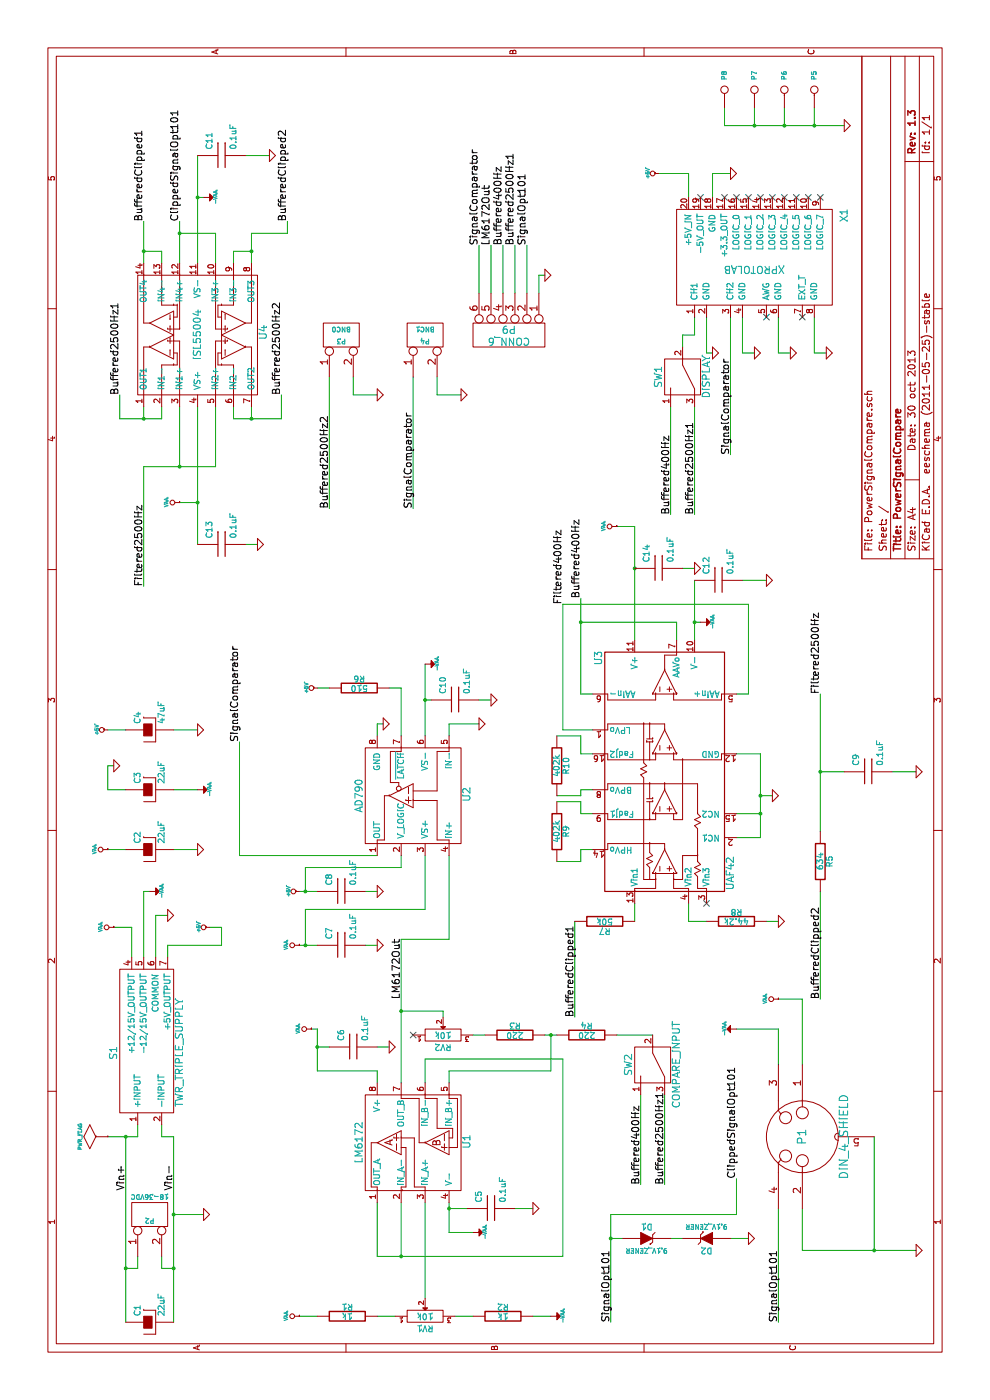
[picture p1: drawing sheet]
EESchema Schematic File Version 2  date Wed 30 Oct 2013 01:51:05 PM EDT
LIBS:power
LIBS:device
LIBS:conn
LIBS:linear
LIBS:regul
LIBS:74xx
LIBS:cmos4000
LIBS:adc-dac
LIBS:memory
LIBS:xilinx
LIBS:special
LIBS:microcontrollers
LIBS:dsp
LIBS:microchip
LIBS:analog_switches
LIBS:motorola
LIBS:texas
LIBS:intel
LIBS:audio
LIBS:interface
LIBS:digital-audio
LIBS:philips
LIBS:display
LIBS:cypress
LIBS:siliconi
LIBS:contrib
LIBS:valves
LIBS:light_sensor_boards
LIBS:PowerSignalCompare-cache
EELAYER 25  0
EELAYER END
$Descr A4 11700 8267
encoding utf-8
Sheet 1 1
Title "PowerSignalCompare"
Date "30 oct 2013"
Rev "1.3"
Comp ""
Comment1 ""
Comment2 ""
Comment3 ""
Comment4 ""
$EndDescr
Connection ~ 10650 6800
Wire Wire Line
	10800 6800 10650 6800
Connection ~ 10650 6300
Wire Wire Line
	10800 6300 10650 6300
Wire Wire Line
	1350 6100 1350 6250
Connection ~ 1350 5100
Wire Wire Line
	1350 5200 1350 5100
Wire Wire Line
	2550 5350 1800 5350
Connection ~ 7800 1500
Wire Wire Line
	7800 1200 7800 1800
Wire Wire Line
	9400 4550 9400 4500
Wire Wire Line
	9400 4500 9250 4500
Wire Wire Line
	9850 2400 9750 2400
Wire Wire Line
	9750 2400 9750 2100
Wire Wire Line
	9750 2100 9500 2100
Connection ~ 9600 1200
Wire Wire Line
	9500 1200 9850 1200
Wire Wire Line
	9750 1500 9750 1800
Wire Wire Line
	8300 5600 7400 5600
Wire Wire Line
	2200 1450 2200 1350
Wire Wire Line
	9650 4000 9250 4000
Wire Wire Line
	4050 1400 4050 1300
Wire Wire Line
	4550 3550 4100 3550
Wire Wire Line
	4100 3550 4100 2550
Connection ~ 3800 2550
Wire Wire Line
	4100 2550 3800 2550
Wire Wire Line
	4250 2500 4250 2650
Wire Wire Line
	4250 3050 4250 3150
Wire Wire Line
	5850 4000 5850 4100
Wire Wire Line
	5550 3550 6150 3550
Wire Wire Line
	9250 4300 9650 4300
Wire Wire Line
	9600 2100 9600 1950
Wire Wire Line
	8550 2750 7450 2750
Wire Wire Line
	6650 4700 5600 4700
Wire Wire Line
	5900 6150 5900 6250
Wire Wire Line
	5900 6250 6650 6250
Wire Wire Line
	6650 6250 6650 4700
Wire Wire Line
	5600 4700 5600 4950
Wire Wire Line
	4000 4800 3200 4800
Wire Wire Line
	5400 4950 5400 4850
Wire Wire Line
	5400 4850 5550 4850
Wire Wire Line
	5550 4850 5550 4650
Wire Wire Line
	4900 4950 4900 4850
Wire Wire Line
	4900 4850 5000 4850
Wire Wire Line
	5000 4850 5000 4650
Connection ~ 6500 5800
Wire Wire Line
	6350 5800 6850 5800
Connection ~ 5050 6350
Wire Wire Line
	5050 6450 5050 6350
Wire Wire Line
	5400 6150 5400 6350
Wire Wire Line
	5400 6350 4700 6350
Wire Wire Line
	4700 6350 4700 6150
Wire Wire Line
	4000 6400 4000 6500
Connection ~ 8200 2100
Wire Wire Line
	8400 2350 8200 2350
Wire Wire Line
	8200 2350 8200 1950
Wire Wire Line
	8300 1500 7800 1500
Wire Wire Line
	9500 1350 9600 1350
Wire Wire Line
	9600 1350 9600 1200
Wire Wire Line
	8300 2100 8200 2100
Wire Wire Line
	8200 1950 8300 1950
Connection ~ 7500 1650
Wire Wire Line
	7150 1650 8300 1650
Wire Wire Line
	9050 6100 7900 6100
Wire Wire Line
	10250 5500 10250 5750
Wire Wire Line
	10250 5750 10050 5750
Wire Wire Line
	8750 6900 8750 6800
Wire Wire Line
	8750 6800 9050 6800
Wire Wire Line
	8750 6300 8750 6200
Wire Wire Line
	8750 6200 9050 6200
Wire Wire Line
	6850 6200 6850 6400
Wire Wire Line
	7300 5150 7300 5300
Wire Wire Line
	6500 5850 6500 5800
Wire Wire Line
	8550 3650 8400 3650
Wire Wire Line
	8400 3650 8400 3850
Wire Wire Line
	6950 5700 6950 5800
Wire Wire Line
	5500 2000 4550 2000
Wire Wire Line
	4550 2000 4550 3150
Wire Wire Line
	5950 3250 5950 3350
Wire Wire Line
	5950 3350 5550 3350
Wire Wire Line
	5650 4000 5650 3750
Wire Wire Line
	5650 3750 5550 3750
Wire Wire Line
	3050 4550 3050 4650
Wire Wire Line
	1650 3550 850  3550
Wire Wire Line
	700  3300 700  3150
Wire Wire Line
	700  4600 700  4450
Wire Wire Line
	1650 3350 1200 3350
Wire Wire Line
	2850 4700 1200 4700
Wire Wire Line
	2850 4700 2850 3550
Wire Wire Line
	2850 3550 2650 3550
Wire Wire Line
	2950 3150 2950 3250
Wire Wire Line
	3100 2600 3100 2650
Wire Wire Line
	3100 2650 2750 2650
Wire Wire Line
	2750 2650 2750 3150
Wire Wire Line
	2750 3150 2650 3150
Wire Wire Line
	1600 4300 1600 4450
Wire Wire Line
	1400 3950 1400 3750
Wire Wire Line
	1400 3750 1650 3750
Wire Wire Line
	5600 1450 5600 1650
Wire Wire Line
	4600 1450 4600 1650
Connection ~ 1100 1450
Wire Wire Line
	2200 1450 650  1450
Wire Wire Line
	3950 1750 3950 1850
Wire Wire Line
	3950 1850 3800 1850
Wire Wire Line
	3800 1850 3800 1400
Wire Wire Line
	3800 1400 3700 1400
Wire Wire Line
	4250 1250 4250 1200
Wire Wire Line
	4250 1200 3700 1200
Wire Wire Line
	4250 6850 3350 6850
Wire Wire Line
	4750 6850 5900 6850
Wire Wire Line
	7150 2050 7150 2150
Connection ~ 2200 1050
Wire Wire Line
	2200 900  2200 1150
Wire Wire Line
	2200 1150 2300 1150
Wire Wire Line
	1100 1050 1100 1150
Wire Wire Line
	1100 1150 1200 1150
Wire Wire Line
	650  6500 1600 6500
Wire Wire Line
	8400 3150 8400 2950
Wire Wire Line
	8400 2950 8550 2950
Connection ~ 1250 7300
Wire Wire Line
	2200 7300 1250 7300
Wire Wire Line
	2800 6700 3350 6700
Wire Wire Line
	3350 6700 3350 6500
Wire Wire Line
	3100 6150 3100 6500
Wire Wire Line
	3100 6500 2800 6500
Wire Wire Line
	1600 6700 1250 6700
Wire Wire Line
	1250 6700 1250 7650
Wire Wire Line
	10050 1700 10050 1650
Wire Wire Line
	7500 1500 7500 1650
Wire Wire Line
	1200 1350 1100 1350
Wire Wire Line
	1100 1350 1100 1450
Wire Wire Line
	2200 1350 2300 1350
Wire Wire Line
	10400 2050 10400 2250
Wire Wire Line
	5250 7050 5250 6850
Connection ~ 5250 6850
Wire Wire Line
	3700 1100 3950 1100
Wire Wire Line
	3950 1100 3950 950 
Wire Wire Line
	4050 1300 3700 1300
Wire Wire Line
	650  1050 2200 1050
Connection ~ 1100 1050
Wire Wire Line
	4600 900  4600 1050
Wire Wire Line
	5100 1050 5100 900 
Wire Wire Line
	5100 900  5300 900 
Wire Wire Line
	5300 900  5300 950 
Wire Wire Line
	5100 1450 5100 1650
Wire Wire Line
	5600 900  5600 1050
Wire Wire Line
	1600 3900 1600 3750
Connection ~ 1600 3750
Wire Wire Line
	2950 2750 2950 2650
Connection ~ 2950 2650
Wire Wire Line
	1200 4700 1200 3150
Wire Wire Line
	1200 3150 1650 3150
Connection ~ 1200 3350
Wire Wire Line
	3200 3700 3250 3700
Wire Wire Line
	3250 3700 3250 3350
Connection ~ 3250 3350
Wire Wire Line
	700  2500 700  2650
Wire Wire Line
	700  3800 700  3950
Wire Wire Line
	3050 3950 3050 4050
Wire Wire Line
	3050 4600 2750 4600
Connection ~ 3050 4600
Wire Wire Line
	2750 4600 2750 3750
Wire Wire Line
	2750 3750 2650 3750
Wire Wire Line
	2650 3350 3850 3350
Wire Wire Line
	3850 3350 3850 3750
Wire Wire Line
	3850 3750 4550 3750
Wire Wire Line
	5550 3150 5650 3150
Wire Wire Line
	5650 3150 5650 3200
Wire Wire Line
	5950 2650 5950 2750
Wire Wire Line
	9050 5900 8750 5900
Wire Wire Line
	8750 5900 8750 5950
Wire Wire Line
	9050 6500 8750 6500
Wire Wire Line
	8750 6500 8750 6600
Wire Wire Line
	10050 5950 10250 5950
Wire Wire Line
	10250 5950 10250 6100
Wire Wire Line
	10400 1650 9500 1650
Connection ~ 10050 1650
Wire Wire Line
	8300 1200 8200 1200
Wire Wire Line
	8300 1350 8200 1350
Wire Wire Line
	9600 1950 9500 1950
Wire Wire Line
	7800 1200 6800 1200
Wire Wire Line
	7800 1800 8300 1800
Wire Wire Line
	8200 1350 8200 1000
Wire Wire Line
	8200 1000 8400 1000
Connection ~ 8200 1200
Wire Wire Line
	4150 5750 4000 5750
Wire Wire Line
	4000 5750 4000 5900
Wire Wire Line
	4900 6150 4900 6350
Connection ~ 4900 6350
Wire Wire Line
	7300 5300 6350 5300
Connection ~ 6950 5300
Wire Wire Line
	4500 4650 4500 4850
Wire Wire Line
	4500 4850 4600 4850
Wire Wire Line
	4600 4850 4600 4950
Wire Wire Line
	5050 4650 5050 4850
Wire Wire Line
	5050 4850 5100 4850
Wire Wire Line
	5100 4850 5100 4950
Wire Wire Line
	4150 5300 4000 5300
Wire Wire Line
	5900 4950 5900 4850
Wire Wire Line
	6500 4850 6500 5650
Wire Wire Line
	6500 5650 6350 5650
Wire Wire Line
	5900 4850 6700 4850
Connection ~ 6500 4850
Wire Wire Line
	8550 3450 7450 3450
Wire Wire Line
	9250 4200 9650 4200
Wire Wire Line
	5850 3600 5850 3550
Connection ~ 5850 3550
Wire Wire Line
	3800 3050 3800 3150
Wire Wire Line
	3800 2500 3800 2650
Wire Wire Line
	4250 2550 4450 2550
Connection ~ 4250 2550
Wire Wire Line
	4450 2550 4450 3350
Wire Wire Line
	4450 3350 4550 3350
Wire Wire Line
	5250 7450 5250 7650
Wire Wire Line
	9250 4100 9650 4100
Wire Wire Line
	1550 1450 1550 1700
Connection ~ 1550 1450
Wire Wire Line
	9050 5800 8900 5800
Wire Wire Line
	8900 5800 8900 5700
Wire Wire Line
	8900 5700 8800 5700
Wire Wire Line
	8300 5800 7400 5800
Wire Wire Line
	9750 1800 9500 1800
Wire Wire Line
	650  5100 1550 5100
Wire Wire Line
	9500 1500 9850 1500
Connection ~ 9750 1500
Connection ~ 9600 2100
Wire Wire Line
	9250 4400 9650 4400
Wire Wire Line
	1550 5100 1550 6150
Wire Wire Line
	1550 6150 1850 6150
Wire Wire Line
	3050 5450 3050 5150
Wire Wire Line
	2550 5550 1800 5550
Wire Wire Line
	1350 5600 1350 5700
Wire Wire Line
	10650 7050 10650 6050
Wire Wire Line
	10650 6050 10800 6050
Wire Wire Line
	10800 6550 10650 6550
Connection ~ 10650 6550
Text Label 1800 5550 0    60   ~ 0
Buffered2500Hz1
Text Label 1800 5350 0    60   ~ 0
Buffered400Hz
$Comp
L SPDT SW2
U 1 1
P 2800 5450
F 0 "SW2" H 2800 5650 60  0000 C CNN
F 1 "COMPARE_INPUT" H 2800 5250 60  0000 C CNN
	1    2800 5450
	1    0    0    -1  
$EndComp
Text Label 8400 1000 0    60   ~ 0
Buffered2500Hz1
Text Label 6650 4700 0    60   ~ 0
Filtered400Hz
Text Label 9650 4400 0    60   ~ 0
SignalOpt101
$Comp
L CONN_6 P9
U 1 1
P 8900 4250
F 0 "P9" V 8850 4250 60  0000 C CNN
F 1 "CONN_6" V 8950 4250 60  0000 C CNN
	1    8900 4250
	-1   0    0    1   
$EndComp
Text Label 6800 1200 0    60   ~ 0
Filtered2500Hz
Text Label 9850 2400 0    60   ~ 0
BufferedClipped2
Text Label 9850 1200 0    60   ~ 0
BufferedClipped1
Text Label 9850 1500 0    60   ~ 0
ClippedSignalOpt101
Text Label 650  5100 0    60   ~ 0
SignalOpt101
$Comp
L ZENER D2
U 1 1
P 1350 5900
F 0 "D2" H 1350 6000 50  0000 C CNN
F 1 "9.1V_ZENER" H 1350 5800 40  0000 C CNN
	1    1350 5900
	0    -1   -1   0   
$EndComp
$Comp
L ZENER D1
U 1 1
P 1350 5400
F 0 "D1" H 1350 5500 50  0000 C CNN
F 1 "9.1V_ZENER" H 1350 5300 40  0000 C CNN
	1    1350 5400
	0    1    1    0   
$EndComp
Text Label 1850 6150 0    60   ~ 0
ClippedSignalOpt101
$Comp
L GND #PWR01
U 1 1
P 1350 6250
F 0 "#PWR01" H 1350 6250 30  0001 C CNN
F 1 "GND" H 1350 6180 30  0001 C CNN
	1    1350 6250
	1    0    0    -1  
$EndComp
Text Label 7400 5600 0    60   ~ 0
Buffered400Hz
$Comp
L SPDT SW1
U 1 1
P 8550 5700
F 0 "SW1" H 8550 5900 60  0000 C CNN
F 1 "DISPLAY" H 8550 5500 60  0000 C CNN
	1    8550 5700
	1    0    0    -1  
$EndComp
$Comp
L GND #PWR02
U 1 1
P 1550 1700
F 0 "#PWR02" H 1550 1700 30  0001 C CNN
F 1 "GND" H 1550 1630 30  0001 C CNN
	1    1550 1700
	1    0    0    -1  
$EndComp
Text Label 9650 4000 0    60   ~ 0
SignalComparator
Text Label 9650 4300 0    60   ~ 0
Buffered2500Hz1
$Comp
L GND #PWR03
U 1 1
P 4250 3150
F 0 "#PWR03" H 4250 3150 30  0001 C CNN
F 1 "GND" H 4250 3080 30  0001 C CNN
	1    4250 3150
	1    0    0    -1  
$EndComp
$Comp
L GND #PWR04
U 1 1
P 3800 3150
F 0 "#PWR04" H 3800 3150 30  0001 C CNN
F 1 "GND" H 3800 3080 30  0001 C CNN
	1    3800 3150
	1    0    0    -1  
$EndComp
$Comp
L GND #PWR05
U 1 1
P 5850 4100
F 0 "#PWR05" H 5850 4100 30  0001 C CNN
F 1 "GND" H 5850 4030 30  0001 C CNN
	1    5850 4100
	1    0    0    -1  
$EndComp
Text Label 9650 4100 0    60   ~ 0
LM6172Out
Text Label 9650 4200 0    60   ~ 0
Buffered400Hz
$Comp
L GND #PWR06
U 1 1
P 9400 4550
F 0 "#PWR06" H 9400 4550 30  0001 C CNN
F 1 "GND" H 9400 4480 30  0001 C CNN
	1    9400 4550
	1    0    0    -1  
$EndComp
Text Label 3350 3350 0    60   ~ 0
LM6172Out
Text Label 7450 3450 0    60   ~ 0
SignalComparator
Text Label 7450 2750 0    60   ~ 0
Buffered2500Hz2
Text Label 6700 4850 0    60   ~ 0
Buffered400Hz
Text Label 3200 4800 0    60   ~ 0
BufferedClipped1
$Comp
L R R7
U 1 1
P 4000 5050
F 0 "R7" V 4080 5050 50  0000 C CNN
F 1 "50k" V 4000 5050 50  0000 C CNN
	1    4000 5050
	-1   0    0    1   
$EndComp
$Comp
L R R10
U 1 1
P 5300 4650
F 0 "R10" V 5380 4650 50  0000 C CNN
F 1 "402k" V 5300 4650 50  0000 C CNN
	1    5300 4650
	0    1    1    0   
$EndComp
$Comp
L R R9
U 1 1
P 4750 4650
F 0 "R9" V 4830 4650 50  0000 C CNN
F 1 "402k" V 4750 4650 50  0000 C CNN
	1    4750 4650
	0    1    1    0   
$EndComp
$Comp
L GND #PWR07
U 1 1
P 5050 6450
F 0 "#PWR07" H 5050 6450 30  0001 C CNN
F 1 "GND" H 5050 6380 30  0001 C CNN
	1    5050 6450
	1    0    0    -1  
$EndComp
NoConn ~ 4150 5900
$Comp
L R R8
U 1 1
P 4000 6150
F 0 "R8" V 4080 6150 50  0000 C CNN
F 1 "44.2k" V 4000 6150 50  0000 C CNN
	1    4000 6150
	1    0    0    -1  
$EndComp
$Comp
L GND #PWR08
U 1 1
P 4000 6500
F 0 "#PWR08" H 4000 6500 30  0001 C CNN
F 1 "GND" H 4000 6430 30  0001 C CNN
	1    4000 6500
	1    0    0    -1  
$EndComp
Text Label 8400 2350 0    60   ~ 0
Buffered2500Hz2
$Comp
L ISL55004 U4
U 1 1
P 8900 1650
F 0 "U4" H 8920 1100 60  0000 C CNN
F 1 "ISL55004" H 8900 1650 60  0000 C CNN
	1    8900 1650
	1    0    0    -1  
$EndComp
$Comp
L UAF42 U3
U 1 1
P 5250 5550
F 0 "U3" H 6200 6100 60  0000 C CNN
F 1 "UAF42" H 4400 5000 60  0000 C CNN
	1    5250 5550
	1    0    0    -1  
$EndComp
Text Label 7900 6100 0    60   ~ 0
SignalComparator
Text Label 7400 5800 0    60   ~ 0
Buffered2500Hz1
$Comp
L +5V #PWR09
U 1 1
P 10250 5500
F 0 "#PWR09" H 10250 5590 20  0001 C CNN
F 1 "+5V" H 10250 5590 30  0000 C CNN
	1    10250 5500
	1    0    0    -1  
$EndComp
NoConn ~ 10050 5850
NoConn ~ 10050 6050
NoConn ~ 10050 6150
NoConn ~ 10050 6250
NoConn ~ 10050 6350
NoConn ~ 10050 6450
NoConn ~ 10050 6550
NoConn ~ 10050 6650
NoConn ~ 10050 6750
NoConn ~ 10050 6850
NoConn ~ 9050 6400
NoConn ~ 9050 6700
$Comp
L GND #PWR010
U 1 1
P 10250 6100
F 0 "#PWR010" H 10250 6100 30  0001 C CNN
F 1 "GND" H 10250 6030 30  0001 C CNN
	1    10250 6100
	1    0    0    -1  
$EndComp
$Comp
L GND #PWR011
U 1 1
P 8750 6900
F 0 "#PWR011" H 8750 6900 30  0001 C CNN
F 1 "GND" H 8750 6830 30  0001 C CNN
	1    8750 6900
	1    0    0    -1  
$EndComp
$Comp
L GND #PWR012
U 1 1
P 8750 6600
F 0 "#PWR012" H 8750 6600 30  0001 C CNN
F 1 "GND" H 8750 6530 30  0001 C CNN
	1    8750 6600
	1    0    0    -1  
$EndComp
$Comp
L GND #PWR013
U 1 1
P 8750 6300
F 0 "#PWR013" H 8750 6300 30  0001 C CNN
F 1 "GND" H 8750 6230 30  0001 C CNN
	1    8750 6300
	1    0    0    -1  
$EndComp
$Comp
L GND #PWR014
U 1 1
P 8750 5950
F 0 "#PWR014" H 8750 5950 30  0001 C CNN
F 1 "GND" H 8750 5880 30  0001 C CNN
	1    8750 5950
	1    0    0    -1  
$EndComp
$Comp
L CONN_2 P4
U 1 1
P 8900 3550
F 0 "P4" V 8850 3550 40  0000 C CNN
F 1 "BNC1" V 8950 3550 40  0000 C CNN
	1    8900 3550
	1    0    0    -1  
$EndComp
$Comp
L -VAA #PWR015
U 1 1
P 6500 5850
F 0 "#PWR015" H 6500 5950 20  0001 C CNN
F 1 "-VAA" H 6500 5950 30  0000 C CNN
	1    6500 5850
	-1   0    0    1   
$EndComp
$Comp
L VAA #PWR39
U 1 1
P 7300 5150
F 0 "#PWR39" H 7300 5210 30  0001 C CNN
F 1 "VAA" H 7300 5260 30  0000 C CNN
	1    7300 5150
	1    0    0    -1  
$EndComp
$Comp
L C C12
U 1 1
P 6850 6000
F 0 "C12" H 6900 6100 50  0000 L CNN
F 1 "0.1uF" H 6900 5900 50  0000 L CNN
	1    6850 6000
	1    0    0    -1  
$EndComp
$Comp
L C C14
U 1 1
P 6950 5500
F 0 "C14" H 7000 5600 50  0000 L CNN
F 1 "0.1uF" H 7000 5400 50  0000 L CNN
	1    6950 5500
	1    0    0    -1  
$EndComp
$Comp
L GND #PWR016
U 1 1
P 6850 6400
F 0 "#PWR016" H 6850 6400 30  0001 C CNN
F 1 "GND" H 6850 6330 30  0001 C CNN
	1    6850 6400
	1    0    0    -1  
$EndComp
$Comp
L GND #PWR017
U 1 1
P 6950 5800
F 0 "#PWR017" H 6950 5800 30  0001 C CNN
F 1 "GND" H 6950 5730 30  0001 C CNN
	1    6950 5800
	1    0    0    -1  
$EndComp
$Comp
L GND #PWR018
U 1 1
P 8400 3850
F 0 "#PWR018" H 8400 3850 30  0001 C CNN
F 1 "GND" H 8400 3780 30  0001 C CNN
	1    8400 3850
	1    0    0    -1  
$EndComp
Text Label 5500 2000 0    60   ~ 0
SignalComparator
$Comp
L -VAA #PWR019
U 1 1
P 6150 3550
F 0 "#PWR019" H 6150 3650 20  0001 C CNN
F 1 "-VAA" H 6150 3650 30  0000 C CNN
	1    6150 3550
	-1   0    0    1   
$EndComp
$Comp
L C C10
U 1 1
P 5850 3800
F 0 "C10" H 5900 3900 50  0000 L CNN
F 1 "0.1uF" H 5900 3700 50  0000 L CNN
	1    5850 3800
	1    0    0    -1  
$EndComp
$Comp
L +5V #PWR020
U 1 1
P 4250 2500
F 0 "#PWR020" H 4250 2590 20  0001 C CNN
F 1 "+5V" H 4250 2590 30  0000 C CNN
	1    4250 2500
	1    0    0    -1  
$EndComp
$Comp
L VAA #PWR12
U 1 1
P 3800 2500
F 0 "#PWR12" H 3800 2560 30  0001 C CNN
F 1 "VAA" H 3800 2610 30  0000 C CNN
	1    3800 2500
	1    0    0    -1  
$EndComp
$Comp
L C C8
U 1 1
P 4250 2850
F 0 "C8" H 4300 2950 50  0000 L CNN
F 1 "0.1uF" H 4300 2750 50  0000 L CNN
	1    4250 2850
	1    0    0    -1  
$EndComp
$Comp
L C C7
U 1 1
P 3800 2850
F 0 "C7" H 3850 2950 50  0000 L CNN
F 1 "0.1uF" H 3850 2750 50  0000 L CNN
	1    3800 2850
	1    0    0    -1  
$EndComp
$Comp
L +5V #PWR021
U 1 1
P 5950 2650
F 0 "#PWR021" H 5950 2740 20  0001 C CNN
F 1 "+5V" H 5950 2740 30  0000 C CNN
	1    5950 2650
	1    0    0    -1  
$EndComp
$Comp
L R R6
U 1 1
P 5950 3000
F 0 "R6" V 6030 3000 50  0000 C CNN
F 1 "510" V 5950 3000 50  0000 C CNN
	1    5950 3000
	1    0    0    -1  
$EndComp
$Comp
L GND #PWR022
U 1 1
P 5650 3200
F 0 "#PWR022" H 5650 3200 30  0001 C CNN
F 1 "GND" H 5650 3130 30  0001 C CNN
	1    5650 3200
	1    0    0    -1  
$EndComp
$Comp
L GND #PWR023
U 1 1
P 5650 4000
F 0 "#PWR023" H 5650 4000 30  0001 C CNN
F 1 "GND" H 5650 3930 30  0001 C CNN
	1    5650 4000
	1    0    0    -1  
$EndComp
$Comp
L -VAA #PWR024
U 1 1
P 700 4600
F 0 "#PWR024" H 700 4700 20  0001 C CNN
F 1 "-VAA" H 700 4700 30  0000 C CNN
	1    700  4600
	-1   0    0    1   
$EndComp
$Comp
L VAA #PWR1
U 1 1
P 700 2500
F 0 "#PWR1" H 700 2560 30  0001 C CNN
F 1 "VAA" H 700 2610 30  0000 C CNN
	1    700  2500
	1    0    0    -1  
$EndComp
$Comp
L R R4
U 1 1
P 3050 4900
F 0 "R4" V 3130 4900 50  0000 C CNN
F 1 "220" V 3050 4900 50  0000 C CNN
	1    3050 4900
	1    0    0    -1  
$EndComp
$Comp
L R R3
U 1 1
P 3050 4300
F 0 "R3" V 3130 4300 50  0000 C CNN
F 1 "220" V 3050 4300 50  0000 C CNN
	1    3050 4300
	1    0    0    -1  
$EndComp
$Comp
L R R2
U 1 1
P 700 4200
F 0 "R2" V 780 4200 50  0000 C CNN
F 1 "1k" V 700 4200 50  0000 C CNN
	1    700  4200
	1    0    0    -1  
$EndComp
$Comp
L R R1
U 1 1
P 700 2900
F 0 "R1" V 780 2900 50  0000 C CNN
F 1 "1k" V 700 2900 50  0000 C CNN
	1    700  2900
	1    0    0    -1  
$EndComp
$Comp
L POT RV1
U 1 1
P 700 3550
F 0 "RV1" H 700 3450 50  0000 C CNN
F 1 "10k" H 700 3550 50  0000 C CNN
	1    700  3550
	0    1    1    0   
$EndComp
NoConn ~ 3050 3450
$Comp
L POT RV2
U 1 1
P 3050 3700
F 0 "RV2" H 3050 3600 50  0000 C CNN
F 1 "10k" H 3050 3700 50  0000 C CNN
	1    3050 3700
	0    1    1    0   
$EndComp
$Comp
L VAA #PWR9
U 1 1
P 3100 2600
F 0 "#PWR9" H 3100 2660 30  0001 C CNN
F 1 "VAA" H 3100 2710 30  0000 C CNN
	1    3100 2600
	1    0    0    -1  
$EndComp
$Comp
L C C6
U 1 1
P 2950 2950
F 0 "C6" H 3000 3050 50  0000 L CNN
F 1 "0.1uF" H 3000 2850 50  0000 L CNN
	1    2950 2950
	1    0    0    -1  
$EndComp
$Comp
L GND #PWR025
U 1 1
P 2950 3250
F 0 "#PWR025" H 2950 3250 30  0001 C CNN
F 1 "GND" H 2950 3180 30  0001 C CNN
	1    2950 3250
	1    0    0    -1  
$EndComp
$Comp
L GND #PWR026
U 1 1
P 1600 4450
F 0 "#PWR026" H 1600 4450 30  0001 C CNN
F 1 "GND" H 1600 4380 30  0001 C CNN
	1    1600 4450
	1    0    0    -1  
$EndComp
$Comp
L C C5
U 1 1
P 1600 4100
F 0 "C5" H 1650 4200 50  0000 L CNN
F 1 "0.1uF" H 1650 4000 50  0000 L CNN
	1    1600 4100
	1    0    0    -1  
$EndComp
$Comp
L -VAA #PWR027
U 1 1
P 1400 3950
F 0 "#PWR027" H 1400 4050 20  0001 C CNN
F 1 "-VAA" H 1400 4050 30  0000 C CNN
	1    1400 3950
	-1   0    0    1   
$EndComp
$Comp
L +5V #PWR028
U 1 1
P 5600 900
F 0 "#PWR028" H 5600 990 20  0001 C CNN
F 1 "+5V" H 5600 990 30  0000 C CNN
	1    5600 900 
	1    0    0    -1  
$EndComp
$Comp
L GND #PWR029
U 1 1
P 5600 1650
F 0 "#PWR029" H 5600 1650 30  0001 C CNN
F 1 "GND" H 5600 1580 30  0001 C CNN
	1    5600 1650
	1    0    0    -1  
$EndComp
$Comp
L CAPAPOL C4
U 1 1
P 5600 1250
F 0 "C4" H 5650 1350 50  0000 L CNN
F 1 "47uF" H 5650 1150 50  0000 L CNN
	1    5600 1250
	1    0    0    -1  
$EndComp
$Comp
L CAPAPOL C3
U 1 1
P 5100 1250
F 0 "C3" H 5150 1350 50  0000 L CNN
F 1 "22uF" H 5150 1150 50  0000 L CNN
	1    5100 1250
	1    0    0    -1  
$EndComp
$Comp
L CAPAPOL C2
U 1 1
P 4600 1250
F 0 "C2" H 4650 1350 50  0000 L CNN
F 1 "22uF" H 4650 1150 50  0000 L CNN
	1    4600 1250
	1    0    0    -1  
$EndComp
$Comp
L CAPAPOL C1
U 1 1
P 650 1250
F 0 "C1" H 700 1350 50  0000 L CNN
F 1 "22uF" H 700 1150 50  0000 L CNN
	1    650  1250
	1    0    0    -1  
$EndComp
$Comp
L +5V #PWR030
U 1 1
P 3950 1750
F 0 "#PWR030" H 3950 1840 20  0001 C CNN
F 1 "+5V" H 3950 1840 30  0000 C CNN
	1    3950 1750
	1    0    0    -1  
$EndComp
$Comp
L TWR_TRIPLE_SUPPLY S1
U 1 1
P 2900 1250
F 0 "S1" H 2900 1550 60  0000 C CNN
F 1 "TWR_TRIPLE_SUPPLY" H 2900 1000 60  0000 C CNN
	1    2900 1250
	1    0    0    -1  
$EndComp
$Comp
L GND #PWR031
U 1 1
P 10650 7050
F 0 "#PWR031" H 10650 7050 30  0001 C CNN
F 1 "GND" H 10650 6980 30  0001 C CNN
	1    10650 7050
	1    0    0    -1  
$EndComp
$Comp
L GND #PWR032
U 1 1
P 8400 3150
F 0 "#PWR032" H 8400 3150 30  0001 C CNN
F 1 "GND" H 8400 3080 30  0001 C CNN
	1    8400 3150
	1    0    0    -1  
$EndComp
$Comp
L GND #PWR033
U 1 1
P 7150 2150
F 0 "#PWR033" H 7150 2150 30  0001 C CNN
F 1 "GND" H 7150 2080 30  0001 C CNN
	1    7150 2150
	1    0    0    -1  
$EndComp
$Comp
L GND #PWR034
U 1 1
P 10400 2250
F 0 "#PWR034" H 10400 2250 30  0001 C CNN
F 1 "GND" H 10400 2180 30  0001 C CNN
	1    10400 2250
	1    0    0    -1  
$EndComp
$Comp
L GND #PWR035
U 1 1
P 5250 7650
F 0 "#PWR035" H 5250 7650 30  0001 C CNN
F 1 "GND" H 5250 7580 30  0001 C CNN
	1    5250 7650
	1    0    0    -1  
$EndComp
$Comp
L GND #PWR036
U 1 1
P 4050 1400
F 0 "#PWR036" H 4050 1400 30  0001 C CNN
F 1 "GND" H 4050 1330 30  0001 C CNN
	1    4050 1400
	1    0    0    -1  
$EndComp
$Comp
L GND #PWR037
U 1 1
P 1250 7650
F 0 "#PWR037" H 1250 7650 30  0001 C CNN
F 1 "GND" H 1250 7580 30  0001 C CNN
	1    1250 7650
	1    0    0    -1  
$EndComp
$Comp
L GND #PWR038
U 1 1
P 5300 950
F 0 "#PWR038" H 5300 950 30  0001 C CNN
F 1 "GND" H 5300 880 30  0001 C CNN
	1    5300 950 
	1    0    0    -1  
$EndComp
$Comp
L GND #PWR039
U 1 1
P 4600 1650
F 0 "#PWR039" H 4600 1650 30  0001 C CNN
F 1 "GND" H 4600 1580 30  0001 C CNN
	1    4600 1650
	1    0    0    -1  
$EndComp
$Comp
L XPROTOLAB X1
U 1 1
P 9550 6300
F 0 "X1" V 10300 6650 60  0000 C CNN
F 1 "XPROTOLAB" H 9550 6200 60  0000 C CNN
	1    9550 6300
	0    1    1    0   
$EndComp
$Comp
L AD790 U2
U 1 1
P 5050 3450
F 0 "U2" H 5060 3000 60  0000 C CNN
F 1 "AD790" H 5050 3900 60  0000 C CNN
	1    5050 3450
	1    0    0    -1  
$EndComp
$Comp
L LM6172 U1
U 1 1
P 2150 3450
F 0 "U1" H 2160 3000 60  0000 C CNN
F 1 "LM6172" H 2150 3900 60  0000 C CNN
	1    2150 3450
	1    0    0    -1  
$EndComp
Text Label 5900 6850 0    60   ~ 0
Filtered2500Hz
Text Label 3350 6850 0    60   ~ 0
BufferedClipped2
$Comp
L C C9
U 1 1
P 5250 7250
F 0 "C9" H 5300 7350 50  0000 L CNN
F 1 "0.1uF" H 5300 7150 50  0000 L CNN
	1    5250 7250
	1    0    0    -1  
$EndComp
$Comp
L R R5
U 1 1
P 4500 6850
F 0 "R5" V 4580 6850 50  0000 C CNN
F 1 "634" V 4500 6850 50  0000 C CNN
	1    4500 6850
	0    1    1    0   
$EndComp
$Comp
L CONN_1 P5
U 1 1
P 10950 6800
F 0 "P5" H 11030 6800 40  0000 L CNN
F 1 "CONN_1" H 10950 6855 30  0001 C CNN
	1    10950 6800
	1    0    0    -1  
$EndComp
$Comp
L CONN_1 P6
U 1 1
P 10950 6550
F 0 "P6" H 11030 6550 40  0000 L CNN
F 1 "CONN_1" H 10950 6605 30  0001 C CNN
	1    10950 6550
	1    0    0    -1  
$EndComp
$Comp
L CONN_1 P7
U 1 1
P 10950 6300
F 0 "P7" H 11030 6300 40  0000 L CNN
F 1 "CONN_1" H 10950 6355 30  0001 C CNN
	1    10950 6300
	1    0    0    -1  
$EndComp
$Comp
L CONN_1 P8
U 1 1
P 10950 6050
F 0 "P8" H 11030 6050 40  0000 L CNN
F 1 "CONN_1" H 10950 6105 30  0001 C CNN
	1    10950 6050
	1    0    0    -1  
$EndComp
$Comp
L C C13
U 1 1
P 7150 1850
F 0 "C13" H 7200 1950 50  0000 L CNN
F 1 "0.1uF" H 7200 1750 50  0000 L CNN
	1    7150 1850
	1    0    0    -1  
$EndComp
$Comp
L C C11
U 1 1
P 10400 1850
F 0 "C11" H 10450 1950 50  0000 L CNN
F 1 "0.1uF" H 10450 1750 50  0000 L CNN
	1    10400 1850
	1    0    0    -1  
$EndComp
$Comp
L PWR_FLAG #FLG040
U 1 1
P 2200 900
F 0 "#FLG040" H 2200 1170 30  0001 C CNN
F 1 "PWR_FLAG" H 2200 1130 30  0000 C CNN
	1    2200 900 
	1    0    0    -1  
$EndComp
$Comp
L -VAA #PWR041
U 1 1
P 4250 1250
F 0 "#PWR041" H 4250 1350 20  0001 C CNN
F 1 "-VAA" H 4250 1350 30  0000 C CNN
	1    4250 1250
	-1   0    0    1   
$EndComp
$Comp
L VAA #PWR14
U 1 1
P 3950 950
F 0 "#PWR14" H 3950 1010 30  0001 C CNN
F 1 "VAA" H 3950 1060 30  0000 C CNN
	1    3950 950 
	1    0    0    -1  
$EndComp
Text Label 1750 1450 0    60   ~ 0
Vin-
Text Label 1750 1050 0    60   ~ 0
Vin+
$Comp
L CONN_2 P2
U 1 1
P 1550 1250
F 0 "P2" V 1500 1250 40  0000 C CNN
F 1 "18-36VDC" V 1700 1250 40  0000 C CNN
	1    1550 1250
	1    0    0    -1  
$EndComp
Text Label 650  6500 0    60   ~ 0
SignalOpt101
$Comp
L VAA #PWR40
U 1 1
P 7500 1500
F 0 "#PWR40" H 7500 1560 30  0001 C CNN
F 1 "VAA" H 7500 1610 30  0000 C CNN
	1    7500 1500
	1    0    0    -1  
$EndComp
$Comp
L -VAA #PWR042
U 1 1
P 10050 1700
F 0 "#PWR042" H 10050 1800 20  0001 C CNN
F 1 "-VAA" H 10050 1800 30  0000 C CNN
	1    10050 1700
	-1   0    0    1   
$EndComp
$Comp
L -VAA #PWR043
U 1 1
P 5100 1650
F 0 "#PWR043" H 5100 1750 20  0001 C CNN
F 1 "-VAA" H 5100 1750 30  0000 C CNN
	1    5100 1650
	-1   0    0    1   
$EndComp
$Comp
L VAA #PWR21
U 1 1
P 4600 900
F 0 "#PWR21" H 4600 960 30  0001 C CNN
F 1 "VAA" H 4600 1010 30  0000 C CNN
	1    4600 900 
	1    0    0    -1  
$EndComp
$Comp
L -VAA #PWR044
U 1 1
P 3100 6150
F 0 "#PWR044" H 3100 6250 20  0001 C CNN
F 1 "-VAA" H 3100 6250 30  0000 C CNN
	1    3100 6150
	1    0    0    -1  
$EndComp
$Comp
L VAA #PWR11
U 1 1
P 3350 6500
F 0 "#PWR11" H 3350 6560 30  0001 C CNN
F 1 "VAA" H 3350 6610 30  0000 C CNN
	1    3350 6500
	1    0    0    -1  
$EndComp
$Comp
L CONN_2 P3
U 1 1
P 8900 2850
F 0 "P3" V 8850 2850 40  0000 C CNN
F 1 "BNC0" V 8950 2850 40  0000 C CNN
	1    8900 2850
	1    0    0    -1  
$EndComp
$Comp
L DIN_4_SHIELD P1
U 1 1
P 2200 6700
F 0 "P1" H 2200 6700 70  0000 C CNN
F 1 "DIN_4_SHIELD" H 2200 6350 70  0000 C CNN
	1    2200 6700
	1    0    0    -1  
$EndComp
$EndSCHEMATC
